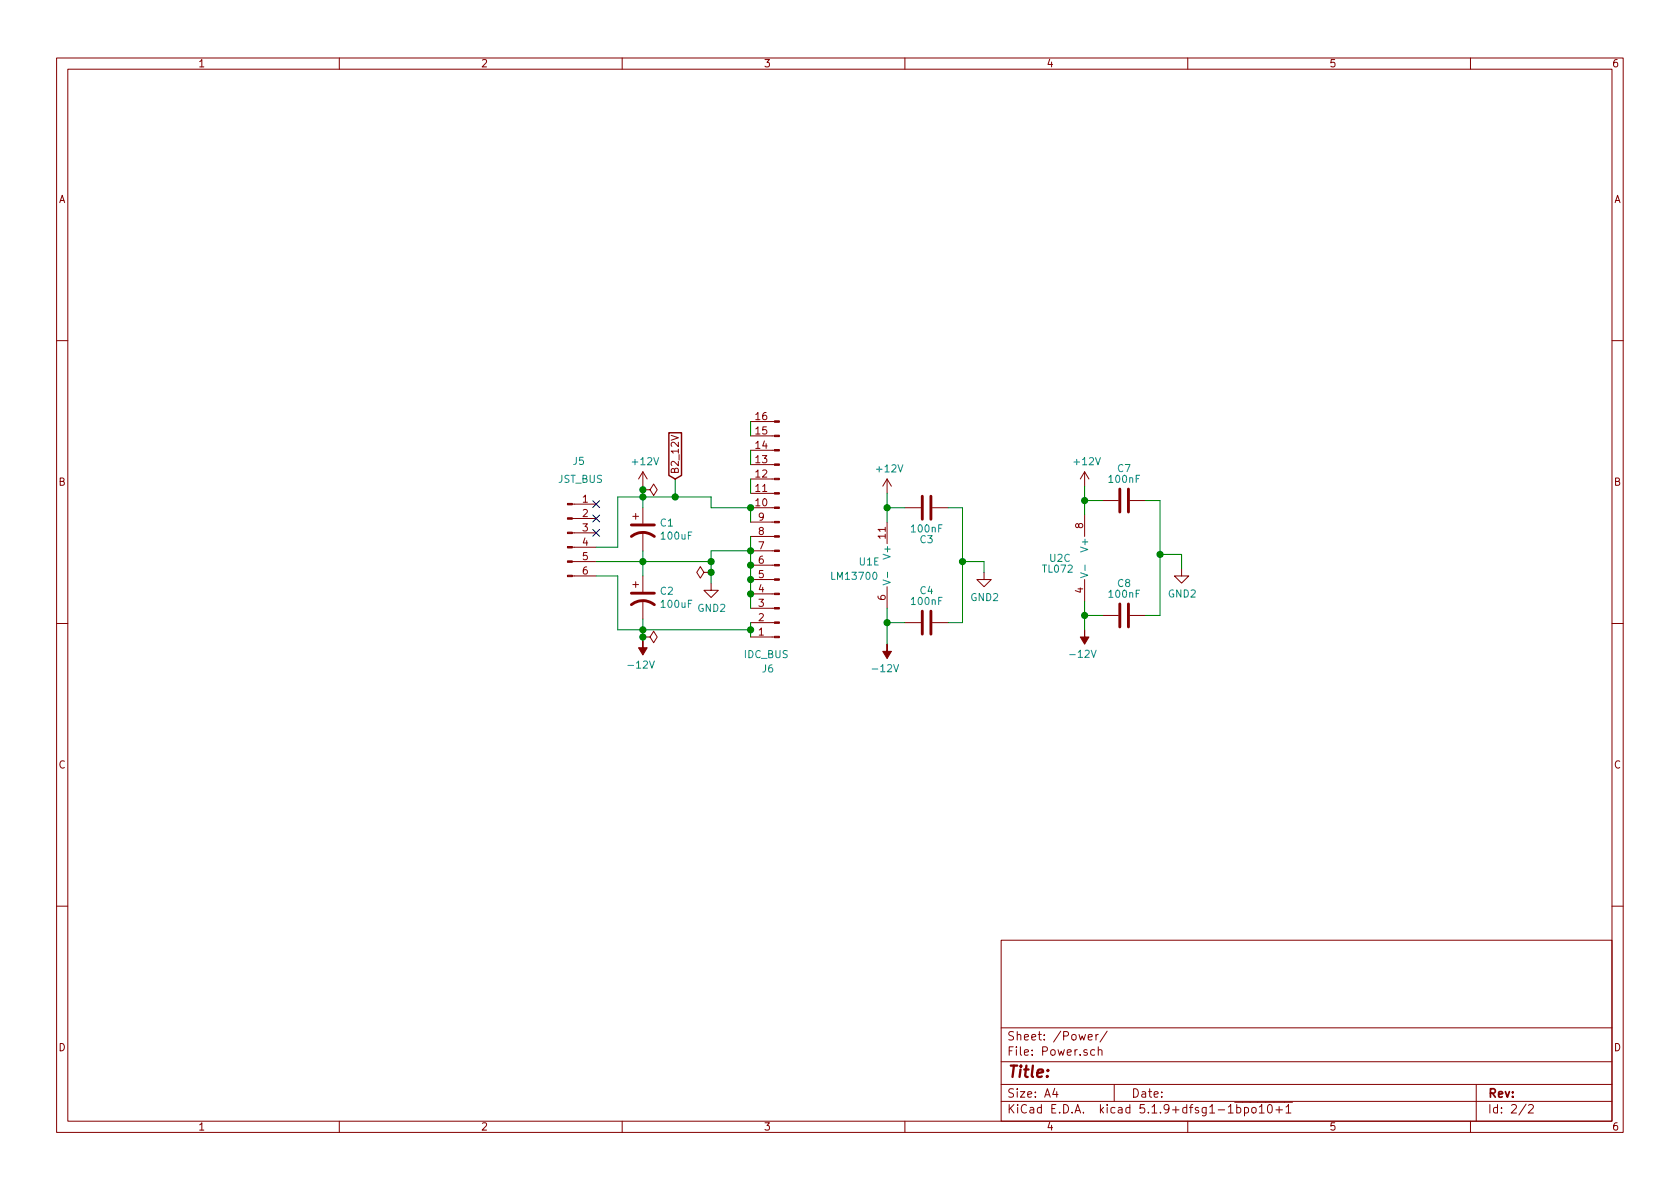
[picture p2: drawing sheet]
EESchema Schematic File Version 4
EELAYER 30 0
EELAYER END
$Descr A4 11693 8268
encoding utf-8
Sheet 2 2
Title ""
Date ""
Rev ""
Comp ""
Comment1 ""
Comment2 ""
Comment3 ""
Comment4 ""
$EndDescr
$Comp
L power:+12V #PWR?
U 1 1
P 4475 3375
AR Path="/61FC4B78" Ref="#PWR?"  Part="1" 
AR Path="/61FA9972/61FC4B78" Ref="#PWR023"  Part="1" 
AR Path="/61F51CE9/61FC4B78" Ref="#PWR0113"  Part="1" 
F 0 "#PWR0113" H 4475 3225 50  0001 C CNN
F 1 "+12V" H 4490 3548 50  0000 C CNN
F 2 "" H 4475 3375 50  0001 C CNN
F 3 "" H 4475 3375 50  0001 C CNN
	1    4475 3375
	1    0    0    -1  
$EndComp
$Comp
L power:-12V #PWR?
U 1 1
P 4475 4450
AR Path="/61FC4B7E" Ref="#PWR?"  Part="1" 
AR Path="/61FA9972/61FC4B7E" Ref="#PWR024"  Part="1" 
AR Path="/61F51CE9/61FC4B7E" Ref="#PWR0114"  Part="1" 
F 0 "#PWR0114" H 4475 4550 50  0001 C CNN
F 1 "-12V" H 4490 4623 50  0000 C CNN
F 2 "" H 4475 4450 50  0001 C CNN
F 3 "" H 4475 4450 50  0001 C CNN
	1    4475 4450
	-1   0    0    1   
$EndComp
$Comp
L Connector:Conn_01x06_Male J?
U 1 1
P 3950 3700
AR Path="/61FC4B84" Ref="J?"  Part="1" 
AR Path="/61FA9972/61FC4B84" Ref="J7"  Part="1" 
AR Path="/61F51CE9/61FC4B84" Ref="J5"  Part="1" 
F 0 "J5" H 4075 4200 50  0000 R CNN
F 1 "JST_BUS" H 4200 4075 50  0000 R CNN
F 2 "Connector_JST:JST_XH_B6B-XH-A_1x06_P2.50mm_Vertical" H 3950 3700 50  0001 C CNN
F 3 "~" H 3950 3700 50  0001 C CNN
	1    3950 3700
	1    0    0    -1  
$EndComp
$Comp
L Connector:Conn_01x16_Male J?
U 1 1
P 5425 3725
AR Path="/61FC4B8A" Ref="J?"  Part="1" 
AR Path="/61FA9972/61FC4B8A" Ref="J8"  Part="1" 
AR Path="/61F51CE9/61FC4B8A" Ref="J6"  Part="1" 
F 0 "J6" H 5550 4650 50  0000 R CNN
F 1 "IDC_BUS" H 5675 4550 50  0000 R CNN
F 2 "Connector_IDC:IDC-Header_2x08_P2.54mm_Vertical" H 5425 3725 50  0001 C CNN
F 3 "~" H 5425 3725 50  0001 C CNN
	1    5425 3725
	-1   0    0    1   
$EndComp
Wire Wire Line
	5225 3125 5225 3225
Wire Wire Line
	5225 3325 5225 3425
Wire Wire Line
	5225 3525 5225 3625
Wire Wire Line
	5225 3725 5225 3825
Wire Wire Line
	5225 3925 5225 4025
Wire Wire Line
	5225 4125 5225 4225
Wire Wire Line
	5225 4325 5225 4375
$Comp
L Device:CP1 C?
U 1 1
P 4475 4150
AR Path="/61FC4B97" Ref="C?"  Part="1" 
AR Path="/61FA9972/61FC4B97" Ref="C5"  Part="1" 
AR Path="/61F51CE9/61FC4B97" Ref="C2"  Part="1" 
F 0 "C2" H 4590 4196 50  0000 L CNN
F 1 "100uF" H 4590 4105 50  0000 L CNN
F 2 "Capacitor_THT:CP_Radial_D5.0mm_P2.50mm" H 4475 4150 50  0001 C CNN
F 3 "~" H 4475 4150 50  0001 C CNN
	1    4475 4150
	1    0    0    -1  
$EndComp
$Comp
L Device:CP1 C?
U 1 1
P 4475 3675
AR Path="/61FC4B9D" Ref="C?"  Part="1" 
AR Path="/61FA9972/61FC4B9D" Ref="C4"  Part="1" 
AR Path="/61F51CE9/61FC4B9D" Ref="C1"  Part="1" 
F 0 "C1" H 4590 3721 50  0000 L CNN
F 1 "100uF" H 4590 3630 50  0000 L CNN
F 2 "Capacitor_THT:CP_Radial_D5.0mm_P2.50mm" H 4475 3675 50  0001 C CNN
F 3 "~" H 4475 3675 50  0001 C CNN
	1    4475 3675
	1    0    0    -1  
$EndComp
Wire Wire Line
	4150 3900 4475 3900
Connection ~ 4475 3900
Wire Wire Line
	4475 3825 4475 3900
Wire Wire Line
	4475 3900 4475 4000
Wire Wire Line
	4475 3375 4475 3400
Wire Wire Line
	4150 3800 4300 3800
Wire Wire Line
	4300 3800 4300 3450
Wire Wire Line
	4300 3450 4475 3450
Connection ~ 4475 3450
Wire Wire Line
	4475 3450 4475 3525
$Comp
L power:PWR_FLAG #FLG?
U 1 1
P 4475 4425
AR Path="/61FC4BAD" Ref="#FLG?"  Part="1" 
AR Path="/61FA9972/61FC4BAD" Ref="#FLG02"  Part="1" 
AR Path="/61F51CE9/61FC4BAD" Ref="#FLG0101"  Part="1" 
F 0 "#FLG0101" H 4475 4500 50  0001 C CNN
F 1 "PWR_FLAG" V 4475 4553 50  0001 L CNN
F 2 "" H 4475 4425 50  0001 C CNN
F 3 "~" H 4475 4425 50  0001 C CNN
	1    4475 4425
	0    1    1    0   
$EndComp
$Comp
L power:PWR_FLAG #FLG?
U 1 1
P 4475 3400
AR Path="/61FC4BB3" Ref="#FLG?"  Part="1" 
AR Path="/61FA9972/61FC4BB3" Ref="#FLG01"  Part="1" 
AR Path="/61F51CE9/61FC4BB3" Ref="#FLG0102"  Part="1" 
F 0 "#FLG0102" H 4475 3475 50  0001 C CNN
F 1 "PWR_FLAG" V 4475 3527 50  0001 L CNN
F 2 "" H 4475 3400 50  0001 C CNN
F 3 "~" H 4475 3400 50  0001 C CNN
	1    4475 3400
	0    1    1    0   
$EndComp
Wire Wire Line
	4150 4000 4300 4000
Wire Wire Line
	4300 4000 4300 4375
Wire Wire Line
	4300 4375 4475 4375
Wire Wire Line
	4475 4300 4475 4375
Wire Wire Line
	4475 4375 4475 4425
Connection ~ 4475 4375
Wire Wire Line
	4475 3900 4950 3900
Wire Wire Line
	4950 3900 4950 3975
Wire Wire Line
	4475 4375 5225 4375
Connection ~ 5225 4375
Wire Wire Line
	5225 4375 5225 4425
Connection ~ 5225 3825
Connection ~ 5225 3925
Wire Wire Line
	5225 4025 5225 4125
Connection ~ 5225 4025
Connection ~ 5225 4125
Wire Wire Line
	5225 3825 5225 3925
Wire Wire Line
	5225 3825 4950 3825
Wire Wire Line
	4950 3825 4950 3900
Connection ~ 4950 3900
Wire Wire Line
	5225 2925 5225 3025
Wire Wire Line
	4475 3450 4950 3450
Wire Wire Line
	4950 3450 4950 3525
Wire Wire Line
	4950 3525 5225 3525
Connection ~ 5225 3525
Connection ~ 4475 4425
Wire Wire Line
	4475 4425 4475 4450
Connection ~ 4475 3400
Wire Wire Line
	4475 3400 4475 3450
$Comp
L power:PWR_FLAG #FLG?
U 1 1
P 4950 3975
AR Path="/61FC4BDF" Ref="#FLG?"  Part="1" 
AR Path="/61FA9972/61FC4BDF" Ref="#FLG03"  Part="1" 
AR Path="/61F51CE9/61FC4BDF" Ref="#FLG0103"  Part="1" 
F 0 "#FLG0103" H 4950 4050 50  0001 C CNN
F 1 "PWR_FLAG" V 4950 4102 50  0001 L CNN
F 2 "" H 4950 3975 50  0001 C CNN
F 3 "~" H 4950 3975 50  0001 C CNN
	1    4950 3975
	0    -1   -1   0   
$EndComp
Connection ~ 4950 3975
Wire Wire Line
	4950 3975 4950 4050
$Comp
L Amplifier_Operational:LM13700 U1
U 5 1
P 6275 3925
F 0 "U1" H 5975 3950 50  0000 L CNN
F 1 "LM13700" H 5775 3850 50  0000 L CNN
F 2 "Package_DIP:DIP-18_W7.62mm_Socket_LongPads" H 5975 3950 50  0001 C CNN
F 3 "http://www.ti.com/lit/ds/symlink/lm13700.pdf" H 5975 3950 50  0001 C CNN
	5    6275 3925
	1    0    0    -1  
$EndComp
$Comp
L Amplifier_Operational:TL072 U2
U 3 1
P 7650 3875
F 0 "U2" H 7300 3875 50  0000 L CNN
F 1 "TL072" H 7250 3800 50  0000 L CNN
F 2 "Package_DIP:DIP-8_W7.62mm_Socket_LongPads" H 7650 3875 50  0001 C CNN
F 3 "http://www.ti.com/lit/ds/symlink/tl071.pdf" H 7650 3875 50  0001 C CNN
	3    7650 3875
	1    0    0    -1  
$EndComp
$Comp
L power:+12V #PWR0116
U 1 1
P 6175 3425
F 0 "#PWR0116" H 6175 3275 50  0001 C CNN
F 1 "+12V" H 6190 3598 50  0000 C CNN
F 2 "" H 6175 3425 50  0001 C CNN
F 3 "" H 6175 3425 50  0001 C CNN
	1    6175 3425
	1    0    0    -1  
$EndComp
$Comp
L power:-12V #PWR0117
U 1 1
P 6175 4475
F 0 "#PWR0117" H 6175 4575 50  0001 C CNN
F 1 "-12V" H 6190 4648 50  0000 C CNN
F 2 "" H 6175 4475 50  0001 C CNN
F 3 "" H 6175 4475 50  0001 C CNN
	1    6175 4475
	-1   0    0    1   
$EndComp
Wire Wire Line
	7550 3475 7550 3575
Wire Wire Line
	7550 4275 7550 4175
$Comp
L Device:C C8
U 1 1
P 7825 4275
F 0 "C8" V 7600 4275 50  0000 C CNN
F 1 "100nF" V 7675 4275 50  0000 C CNN
F 2 "Capacitor_THT:C_Rect_L7.2mm_W2.5mm_P5.00mm_FKS2_FKP2_MKS2_MKP2" H 7863 4125 50  0001 C CNN
F 3 "~" H 7825 4275 50  0001 C CNN
	1    7825 4275
	0    1    1    0   
$EndComp
Wire Wire Line
	6175 4225 6175 4325
Wire Wire Line
	6175 3425 6175 3525
$Comp
L Device:C C7
U 1 1
P 7825 3475
F 0 "C7" V 7600 3475 50  0000 C CNN
F 1 "100nF" V 7675 3475 50  0000 C CNN
F 2 "Capacitor_THT:C_Rect_L7.2mm_W2.5mm_P5.00mm_FKS2_FKP2_MKS2_MKP2" H 7863 3325 50  0001 C CNN
F 3 "~" H 7825 3475 50  0001 C CNN
	1    7825 3475
	0    1    1    0   
$EndComp
Wire Wire Line
	7675 3475 7550 3475
Wire Wire Line
	7550 4275 7675 4275
Wire Wire Line
	7975 3475 8075 3475
Wire Wire Line
	8075 3475 8075 3850
Wire Wire Line
	8075 4275 7975 4275
$Comp
L Device:C C3
U 1 1
P 6450 3525
F 0 "C3" V 6225 3525 50  0000 C CNN
F 1 "100nF" V 6300 3525 50  0000 C CNN
F 2 "Capacitor_THT:C_Rect_L7.2mm_W2.5mm_P5.00mm_FKS2_FKP2_MKS2_MKP2" H 6488 3375 50  0001 C CNN
F 3 "~" H 6450 3525 50  0001 C CNN
	1    6450 3525
	0    1    -1   0   
$EndComp
$Comp
L Device:C C4
U 1 1
P 6450 4325
F 0 "C4" V 6225 4325 50  0000 C CNN
F 1 "100nF" V 6300 4325 50  0000 C CNN
F 2 "Capacitor_THT:C_Rect_L7.2mm_W2.5mm_P5.00mm_FKS2_FKP2_MKS2_MKP2" H 6488 4175 50  0001 C CNN
F 3 "~" H 6450 4325 50  0001 C CNN
	1    6450 4325
	0    1    1    0   
$EndComp
Wire Wire Line
	6300 3525 6175 3525
Connection ~ 6175 3525
Wire Wire Line
	6175 3525 6175 3625
Wire Wire Line
	6300 4325 6175 4325
Connection ~ 6175 4325
Wire Wire Line
	6175 4325 6175 4475
Wire Wire Line
	6600 3525 6700 3525
Wire Wire Line
	6700 3525 6700 3900
Wire Wire Line
	6700 4325 6600 4325
$Comp
L power:+12V #PWR0118
U 1 1
P 7550 3375
F 0 "#PWR0118" H 7550 3225 50  0001 C CNN
F 1 "+12V" H 7565 3548 50  0000 C CNN
F 2 "" H 7550 3375 50  0001 C CNN
F 3 "" H 7550 3375 50  0001 C CNN
	1    7550 3375
	1    0    0    -1  
$EndComp
Wire Wire Line
	7550 3375 7550 3475
Connection ~ 7550 3475
$Comp
L power:-12V #PWR0119
U 1 1
P 7550 4375
F 0 "#PWR0119" H 7550 4475 50  0001 C CNN
F 1 "-12V" H 7565 4548 50  0000 C CNN
F 2 "" H 7550 4375 50  0001 C CNN
F 3 "" H 7550 4375 50  0001 C CNN
	1    7550 4375
	-1   0    0    1   
$EndComp
Wire Wire Line
	7550 4275 7550 4375
Connection ~ 7550 4275
$Comp
L power:GND #PWR0120
U 1 1
P 6850 3975
F 0 "#PWR0120" H 6850 3725 50  0001 C CNN
F 1 "GND" H 6855 3802 50  0000 C CNN
F 2 "" H 6850 3975 50  0001 C CNN
F 3 "" H 6850 3975 50  0001 C CNN
	1    6850 3975
	1    0    0    -1  
$EndComp
Wire Wire Line
	6850 3975 6850 3900
Wire Wire Line
	6850 3900 6700 3900
Connection ~ 6700 3900
Wire Wire Line
	6700 3900 6700 4325
$Comp
L power:GND #PWR0121
U 1 1
P 8225 3950
F 0 "#PWR0121" H 8225 3700 50  0001 C CNN
F 1 "GND" H 8230 3777 50  0000 C CNN
F 2 "" H 8225 3950 50  0001 C CNN
F 3 "" H 8225 3950 50  0001 C CNN
	1    8225 3950
	1    0    0    -1  
$EndComp
Wire Wire Line
	8225 3950 8225 3850
Wire Wire Line
	8225 3850 8075 3850
Connection ~ 8075 3850
Wire Wire Line
	8075 3850 8075 4275
NoConn ~ 4150 3700
NoConn ~ 4150 3600
NoConn ~ 4150 3500
$Comp
L power:GND #PWR0115
U 1 1
P 4950 4050
F 0 "#PWR0115" H 4950 3800 50  0001 C CNN
F 1 "GND" H 4955 3877 50  0000 C CNN
F 2 "" H 4950 4050 50  0001 C CNN
F 3 "" H 4950 4050 50  0001 C CNN
	1    4950 4050
	1    0    0    -1  
$EndComp
$EndSCHEMATC
